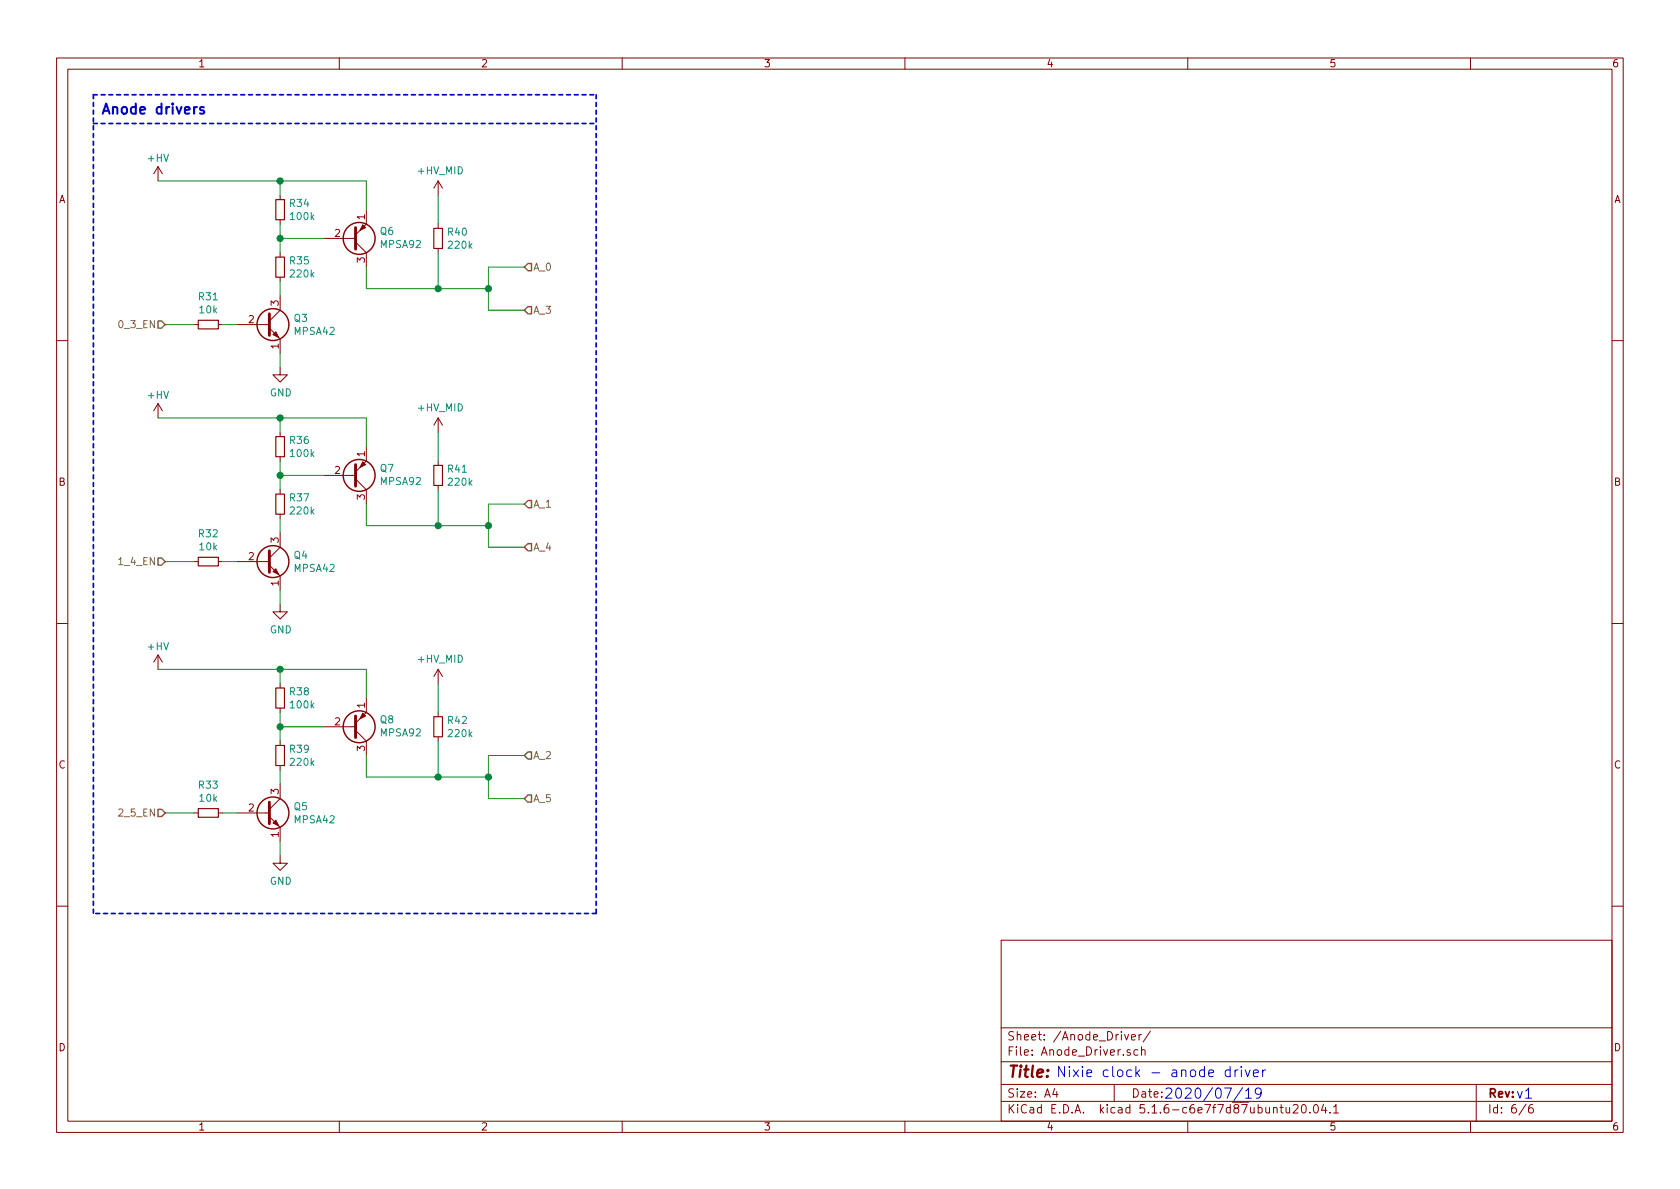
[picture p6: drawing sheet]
EESchema Schematic File Version 4
EELAYER 30 0
EELAYER END
$Descr A4 11693 8268
encoding utf-8
Sheet 6 6
Title ""
Date ""
Rev ""
Comp ""
Comment1 ""
Comment2 ""
Comment3 ""
Comment4 ""
$EndDescr
Text HLabel 1150 2250 0    50   Input ~ 0
0_3_EN
Text HLabel 1150 3900 0    50   Input ~ 0
1_4_EN
Text HLabel 1150 5650 0    50   Input ~ 0
2_5_EN
$Comp
L Transistor_BJT:MPSA42 Q3
U 1 1
P 1850 2250
F 0 "Q3" H 2041 2296 50  0000 L CNN
F 1 "MPSA42" H 2041 2205 50  0000 L CNN
F 2 "Package_TO_SOT_THT:TO-92_Inline" H 2050 2175 50  0001 L CIN
F 3 "http://www.onsemi.com/pub_link/Collateral/MPSA42-D.PDF" H 1850 2250 50  0001 L CNN
	1    1850 2250
	1    0    0    -1  
$EndComp
$Comp
L Transistor_BJT:MPSA92 Q6
U 1 1
P 2450 1650
F 0 "Q6" H 2641 1604 50  0000 L CNN
F 1 "MPSA92" H 2641 1695 50  0000 L CNN
F 2 "Package_TO_SOT_THT:TO-92_Inline" H 2650 1575 50  0001 L CIN
F 3 "http://www.onsemi.com/pub_link/Collateral/MPSA92-D.PDF" H 2450 1650 50  0001 L CNN
	1    2450 1650
	1    0    0    1   
$EndComp
$Comp
L power:GND #PWR079
U 1 1
P 1950 2550
F 0 "#PWR079" H 1950 2300 50  0001 C CNN
F 1 "GND" H 1955 2377 50  0000 C CNN
F 2 "" H 1950 2550 50  0001 C CNN
F 3 "" H 1950 2550 50  0001 C CNN
	1    1950 2550
	1    0    0    -1  
$EndComp
$Comp
L Device:R_Small R35
U 1 1
P 1950 1850
F 0 "R35" H 2009 1896 50  0000 L CNN
F 1 "220k" H 2009 1805 50  0000 L CNN
F 2 "" H 1950 1850 50  0001 C CNN
F 3 "~" H 1950 1850 50  0001 C CNN
	1    1950 1850
	1    0    0    -1  
$EndComp
$Comp
L Device:R_Small R34
U 1 1
P 1950 1450
F 0 "R34" H 2009 1496 50  0000 L CNN
F 1 "100k" H 2009 1405 50  0000 L CNN
F 2 "" H 1950 1450 50  0001 C CNN
F 3 "~" H 1950 1450 50  0001 C CNN
	1    1950 1450
	1    0    0    -1  
$EndComp
Wire Wire Line
	1150 2250 1350 2250
Wire Wire Line
	1550 2250 1650 2250
Wire Wire Line
	1950 2450 1950 2550
Wire Wire Line
	1950 2050 1950 1950
Wire Wire Line
	1950 1750 1950 1650
Wire Wire Line
	1950 1350 1950 1250
Wire Wire Line
	2250 1650 1950 1650
Connection ~ 1950 1650
Wire Wire Line
	1950 1650 1950 1550
Wire Wire Line
	2550 1450 2550 1250
Wire Wire Line
	2550 1250 1950 1250
Connection ~ 1950 1250
Wire Wire Line
	2550 1850 2550 2000
$Comp
L Transistor_BJT:MPSA42 Q4
U 1 1
P 1850 3900
F 0 "Q4" H 2041 3946 50  0000 L CNN
F 1 "MPSA42" H 2041 3855 50  0000 L CNN
F 2 "Package_TO_SOT_THT:TO-92_Inline" H 2050 3825 50  0001 L CIN
F 3 "http://www.onsemi.com/pub_link/Collateral/MPSA42-D.PDF" H 1850 3900 50  0001 L CNN
	1    1850 3900
	1    0    0    -1  
$EndComp
$Comp
L Transistor_BJT:MPSA92 Q7
U 1 1
P 2450 3300
F 0 "Q7" H 2641 3254 50  0000 L CNN
F 1 "MPSA92" H 2641 3345 50  0000 L CNN
F 2 "Package_TO_SOT_THT:TO-92_Inline" H 2650 3225 50  0001 L CIN
F 3 "http://www.onsemi.com/pub_link/Collateral/MPSA92-D.PDF" H 2450 3300 50  0001 L CNN
	1    2450 3300
	1    0    0    1   
$EndComp
$Comp
L Device:R_Small R32
U 1 1
P 1450 3900
F 0 "R32" V 1254 3900 50  0000 C CNN
F 1 "10k" V 1345 3900 50  0000 C CNN
F 2 "" H 1450 3900 50  0001 C CNN
F 3 "~" H 1450 3900 50  0001 C CNN
	1    1450 3900
	0    1    1    0   
$EndComp
$Comp
L power:GND #PWR080
U 1 1
P 1950 4200
F 0 "#PWR080" H 1950 3950 50  0001 C CNN
F 1 "GND" H 1955 4027 50  0000 C CNN
F 2 "" H 1950 4200 50  0001 C CNN
F 3 "" H 1950 4200 50  0001 C CNN
	1    1950 4200
	1    0    0    -1  
$EndComp
$Comp
L Device:R_Small R37
U 1 1
P 1950 3500
F 0 "R37" H 2009 3546 50  0000 L CNN
F 1 "220k" H 2009 3455 50  0000 L CNN
F 2 "" H 1950 3500 50  0001 C CNN
F 3 "~" H 1950 3500 50  0001 C CNN
	1    1950 3500
	1    0    0    -1  
$EndComp
$Comp
L Device:R_Small R36
U 1 1
P 1950 3100
F 0 "R36" H 2009 3146 50  0000 L CNN
F 1 "100k" H 2009 3055 50  0000 L CNN
F 2 "" H 1950 3100 50  0001 C CNN
F 3 "~" H 1950 3100 50  0001 C CNN
	1    1950 3100
	1    0    0    -1  
$EndComp
$Comp
L Custom:+HV #PWR077
U 1 1
P 1100 2900
F 0 "#PWR077" H 1100 2750 50  0001 C CNN
F 1 "+HV" H 1019 3060 50  0000 L CNN
F 2 "" H 1100 2900 50  0001 C CNN
F 3 "" H 1100 2900 50  0001 C CNN
	1    1100 2900
	1    0    0    -1  
$EndComp
Wire Wire Line
	1150 3900 1350 3900
Wire Wire Line
	1550 3900 1650 3900
Wire Wire Line
	1950 4100 1950 4200
Wire Wire Line
	1950 3700 1950 3600
Wire Wire Line
	1950 2900 1100 2900
Wire Wire Line
	1950 3400 1950 3300
Wire Wire Line
	1950 3000 1950 2900
Wire Wire Line
	2250 3300 1950 3300
Connection ~ 1950 3300
Wire Wire Line
	1950 3300 1950 3200
Wire Wire Line
	2550 3100 2550 2900
Wire Wire Line
	2550 2900 1950 2900
Connection ~ 1950 2900
Wire Wire Line
	2550 3500 2550 3650
$Comp
L Transistor_BJT:MPSA42 Q5
U 1 1
P 1850 5650
F 0 "Q5" H 2041 5696 50  0000 L CNN
F 1 "MPSA42" H 2041 5605 50  0000 L CNN
F 2 "Package_TO_SOT_THT:TO-92_Inline" H 2050 5575 50  0001 L CIN
F 3 "http://www.onsemi.com/pub_link/Collateral/MPSA42-D.PDF" H 1850 5650 50  0001 L CNN
	1    1850 5650
	1    0    0    -1  
$EndComp
$Comp
L Transistor_BJT:MPSA92 Q8
U 1 1
P 2450 5050
F 0 "Q8" H 2641 5004 50  0000 L CNN
F 1 "MPSA92" H 2641 5095 50  0000 L CNN
F 2 "Package_TO_SOT_THT:TO-92_Inline" H 2650 4975 50  0001 L CIN
F 3 "http://www.onsemi.com/pub_link/Collateral/MPSA92-D.PDF" H 2450 5050 50  0001 L CNN
	1    2450 5050
	1    0    0    1   
$EndComp
$Comp
L Device:R_Small R33
U 1 1
P 1450 5650
F 0 "R33" V 1254 5650 50  0000 C CNN
F 1 "10k" V 1345 5650 50  0000 C CNN
F 2 "" H 1450 5650 50  0001 C CNN
F 3 "~" H 1450 5650 50  0001 C CNN
	1    1450 5650
	0    1    1    0   
$EndComp
$Comp
L power:GND #PWR081
U 1 1
P 1950 5950
F 0 "#PWR081" H 1950 5700 50  0001 C CNN
F 1 "GND" H 1955 5777 50  0000 C CNN
F 2 "" H 1950 5950 50  0001 C CNN
F 3 "" H 1950 5950 50  0001 C CNN
	1    1950 5950
	1    0    0    -1  
$EndComp
$Comp
L Device:R_Small R39
U 1 1
P 1950 5250
F 0 "R39" H 2009 5296 50  0000 L CNN
F 1 "220k" H 2009 5205 50  0000 L CNN
F 2 "" H 1950 5250 50  0001 C CNN
F 3 "~" H 1950 5250 50  0001 C CNN
	1    1950 5250
	1    0    0    -1  
$EndComp
$Comp
L Device:R_Small R38
U 1 1
P 1950 4850
F 0 "R38" H 2009 4896 50  0000 L CNN
F 1 "100k" H 2009 4805 50  0000 L CNN
F 2 "" H 1950 4850 50  0001 C CNN
F 3 "~" H 1950 4850 50  0001 C CNN
	1    1950 4850
	1    0    0    -1  
$EndComp
Wire Wire Line
	1150 5650 1350 5650
Wire Wire Line
	1550 5650 1650 5650
Wire Wire Line
	1950 5850 1950 5950
Wire Wire Line
	1950 5450 1950 5350
Wire Wire Line
	1950 5150 1950 5050
Wire Wire Line
	1950 4750 1950 4650
Wire Wire Line
	2250 5050 1950 5050
Connection ~ 1950 5050
Wire Wire Line
	1950 5050 1950 4950
Wire Wire Line
	2550 4850 2550 4650
Wire Wire Line
	2550 4650 1950 4650
Connection ~ 1950 4650
Wire Wire Line
	2550 5250 2550 5400
Wire Wire Line
	2550 5400 3050 5400
Wire Wire Line
	3400 5550 3400 5400
Wire Wire Line
	3400 5250 3650 5250
Connection ~ 3400 5400
Wire Wire Line
	3400 5400 3400 5250
Wire Wire Line
	3400 5550 3650 5550
$Comp
L Custom:+HV_MID #PWR084
U 1 1
P 3050 4750
F 0 "#PWR084" H 3050 4600 50  0001 C CNN
F 1 "+HV_MID" H 3065 4923 50  0000 C CNN
F 2 "" H 3050 4750 50  0001 C CNN
F 3 "" H 3050 4750 50  0001 C CNN
	1    3050 4750
	1    0    0    -1  
$EndComp
Wire Wire Line
	3050 5400 3050 5150
Wire Wire Line
	3050 4950 3050 4750
$Comp
L Device:R_Small R42
U 1 1
P 3050 5050
F 0 "R42" H 3109 5096 50  0000 L CNN
F 1 "220k" H 3109 5005 50  0000 L CNN
F 2 "" H 3050 5050 50  0001 C CNN
F 3 "~" H 3050 5050 50  0001 C CNN
	1    3050 5050
	1    0    0    -1  
$EndComp
Wire Wire Line
	2550 3650 3050 3650
Wire Wire Line
	3400 3800 3400 3650
Wire Wire Line
	3400 3500 3650 3500
Connection ~ 3400 3650
Wire Wire Line
	3400 3650 3400 3500
Wire Wire Line
	3400 3800 3650 3800
$Comp
L Custom:+HV_MID #PWR083
U 1 1
P 3050 3000
F 0 "#PWR083" H 3050 2850 50  0001 C CNN
F 1 "+HV_MID" H 3065 3173 50  0000 C CNN
F 2 "" H 3050 3000 50  0001 C CNN
F 3 "" H 3050 3000 50  0001 C CNN
	1    3050 3000
	1    0    0    -1  
$EndComp
Wire Wire Line
	3050 3650 3050 3400
Wire Wire Line
	3050 3200 3050 3000
$Comp
L Device:R_Small R41
U 1 1
P 3050 3300
F 0 "R41" H 3109 3346 50  0000 L CNN
F 1 "220k" H 3109 3255 50  0000 L CNN
F 2 "" H 3050 3300 50  0001 C CNN
F 3 "~" H 3050 3300 50  0001 C CNN
	1    3050 3300
	1    0    0    -1  
$EndComp
Wire Wire Line
	2550 2000 3050 2000
Wire Wire Line
	3400 2150 3400 2000
Wire Wire Line
	3400 1850 3650 1850
Connection ~ 3400 2000
Wire Wire Line
	3400 2000 3400 1850
Wire Wire Line
	3400 2150 3650 2150
$Comp
L Custom:+HV_MID #PWR082
U 1 1
P 3050 1350
F 0 "#PWR082" H 3050 1200 50  0001 C CNN
F 1 "+HV_MID" H 3065 1523 50  0000 C CNN
F 2 "" H 3050 1350 50  0001 C CNN
F 3 "" H 3050 1350 50  0001 C CNN
	1    3050 1350
	1    0    0    -1  
$EndComp
Wire Wire Line
	3050 2000 3050 1750
$Comp
L Device:R_Small R40
U 1 1
P 3050 1650
F 0 "R40" H 3109 1696 50  0000 L CNN
F 1 "220k" H 3109 1605 50  0000 L CNN
F 2 "" H 3050 1650 50  0001 C CNN
F 3 "~" H 3050 1650 50  0001 C CNN
	1    3050 1650
	1    0    0    -1  
$EndComp
Connection ~ 3050 3650
Wire Wire Line
	3050 3650 3400 3650
Connection ~ 3050 5400
Wire Wire Line
	3050 5400 3400 5400
Connection ~ 3050 2000
Wire Wire Line
	3050 2000 3400 2000
Text HLabel 3650 1850 2    50   Input ~ 0
A_0
Text HLabel 3650 2150 2    50   Input ~ 0
A_3
Text HLabel 3650 3500 2    50   Input ~ 0
A_1
Text HLabel 3650 3800 2    50   Input ~ 0
A_4
Text HLabel 3650 5250 2    50   Input ~ 0
A_2
Text HLabel 3650 5550 2    50   Input ~ 0
A_5
$Comp
L Device:R_Small R31
U 1 1
P 1450 2250
F 0 "R31" V 1254 2250 50  0000 C CNN
F 1 "10k" V 1345 2250 50  0000 C CNN
F 2 "" H 1450 2250 50  0001 C CNN
F 3 "~" H 1450 2250 50  0001 C CNN
	1    1450 2250
	0    1    1    0   
$EndComp
Wire Notes Line width 12
	650  850  4150 850 
Wire Notes Line width 12
	4150 6350 650  6350
Text Notes 700  800  0    71   ~ 14
Anode drivers
Wire Notes Line width 12
	650  650  4150 650 
Wire Notes Line width 12
	4150 650  4150 6350
Wire Notes Line width 12
	650  650  650  6350
Wire Wire Line
	3050 1550 3050 1350
Text Notes 7350 7500 0    71   ~ 0
Nixie clock - anode driver
Text Notes 8100 7650 0    71   ~ 0
2020/07/19
Text Notes 10550 7650 0    71   ~ 0
v1
$Comp
L Custom:+HV #PWR?
U 1 1
P 1100 4650
F 0 "#PWR?" H 1100 4500 50  0001 C CNN
F 1 "+HV" H 1019 4810 50  0000 L CNN
F 2 "" H 1100 4650 50  0001 C CNN
F 3 "" H 1100 4650 50  0001 C CNN
	1    1100 4650
	1    0    0    -1  
$EndComp
Wire Wire Line
	1100 4650 1950 4650
$Comp
L Custom:+HV #PWR?
U 1 1
P 1100 1250
F 0 "#PWR?" H 1100 1100 50  0001 C CNN
F 1 "+HV" H 1019 1410 50  0000 L CNN
F 2 "" H 1100 1250 50  0001 C CNN
F 3 "" H 1100 1250 50  0001 C CNN
	1    1100 1250
	1    0    0    -1  
$EndComp
Wire Wire Line
	1100 1250 1950 1250
$EndSCHEMATC
